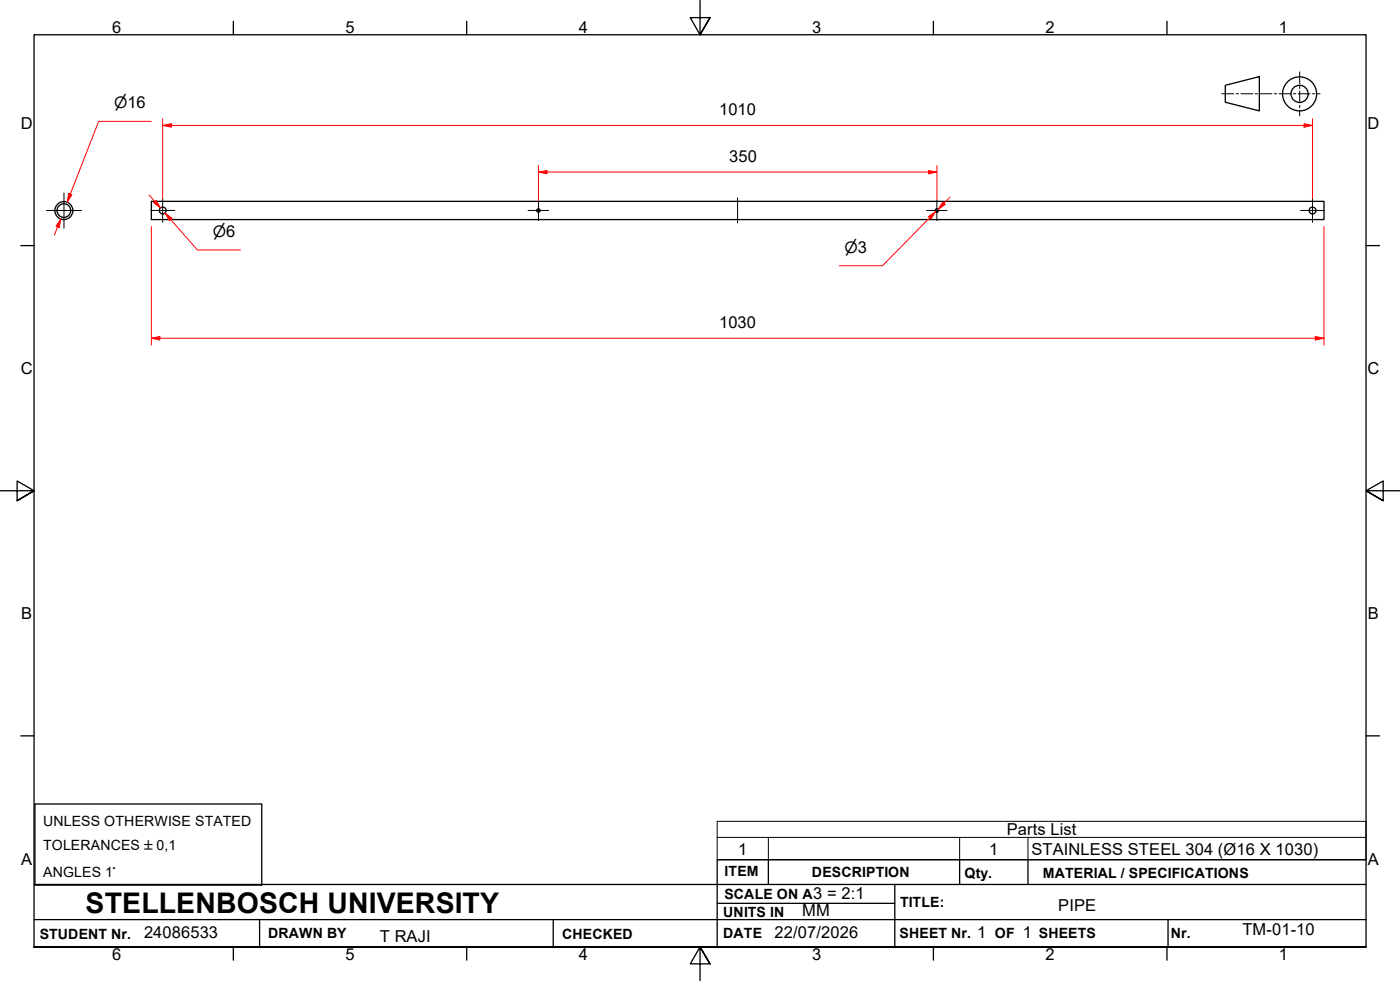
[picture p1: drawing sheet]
<svg xmlns="http://www.w3.org/2000/svg" width="410mm" height="287mm" viewBox="0 0 410 287" stroke-linecap="round" stroke-linejoin="round" font-family="sans-serif">
<!-- layer: Visible Edges(ISO) -->
<g fill="none" stroke="#000" stroke-width=".38">
<path d="M44.3 58.9h343.4v5.4h-343.4z"/>
<circle cx="18.7" cy="61.6" r="2"/>
<circle cx="18.7" cy="61.6" r="2.64"/>
<circle cx="47.6" cy="61.6" r="1"/>
<circle cx="157.6" cy="61.6" r=".5"/>
<circle cx="274.3" cy="61.6" r=".5"/>
<circle cx="384.3" cy="61.6" r="1"/>
</g>
<!-- layer: Symbols(ISO) -->
<path d="M210 245.1v-4.7h190v4.7M210 245.1v6.6h190v-6.6M210 245.1h190M225 245.1v6.6M281 245.1v6.6M301 245.1v6.6" fill="none" stroke="#000" stroke-width=".29"/>
<!-- layer: Border_0 -->
<g fill="none" stroke="#000" stroke-width=".38">
<path d="M68.3 6.2v4M136.7 6.2v4M205 .1v10.1l-2.9-5h5.8l-2.9 5 2.9-5M273.3 6.2v4M341.7 6.2v4M6.1 71.9h3.9M400 71.9h3.9M0 143.7h10l-5-2.9v5.8l5-2.9-5 2.9M410 143.7h-10l5-2.9v5.8l-5-2.9 5 2.9M6.1 215.4h3.9M400 215.4h3.9M10 277.2v-267h390v267h-390h390"/>
<path d="M68.3 277.2v3.9M136.7 277.2v3.9M273.3 277.2v3.9M341.7 277.2v3.9M207.9 282.1l-2.9-4.9 2.9 4.9h-5.8l2.9-4.9v10"/>
</g>
<!-- layer: Sketch Geometry(ISO) -->
<g fill="none" stroke="#000" stroke-width=".38">
<path d="M358.8 25l9.9-2.6v10.1l-9.9-2.6zM10.2 235.3h66.4v23.8h-66.4zM10 258.9h390M225 251.7v7.2M262 258.9v18.3M281 251.7v7.2M301 251.7v7.2M400 251.7h-190v25.5M10 277.2h390M10 269.2h390M76 269.2v8M162 269.2v8"/>
<path d="M210 264.4h52M342 269.2v8"/>
<circle cx="380.5" cy="27.5" r="5"/>
<circle cx="380.5" cy="27.5" r="2.51"/>
</g>
<g fill="none" stroke="#000" stroke-width=".29">
<path d="M357.8 27.4h3.5M361.9 27.4h.7M363.3 27.4h3.5M367.5 27.4h.7M368.9 27.4h3.5M373.1 27.4h.7M374.5 27.4h3.5M378.7 27.4h.7M380.1 27.4h3.5M380.6 21v3.5M380.6 25.2v.7M380.6 26.6v3.5"/>
<path d="M380.6 30.8v.7M380.6 32.2v1.7M384.3 27.4h.7M385.7 27.4h.8"/>
</g>
<!-- layer: Center Mark(ISO) -->
<path d="M18.7 56.5v10.3M47.6 58.1v7M157.7 58.6v6M274.3 58.6v6M384.3 58.1v7M13.6 61.6h10.3M44.1 61.6h7.1M154.6 61.6h6.1M271.3 61.6h6M380.8 61.6h7" fill="none" stroke="#000" stroke-width=".29"/>
<!-- layer: Dimensions(ISO) -->
<path d="M385.1 99h2.6" fill="none" stroke="#f00" stroke-width=".29"/>
<path d="M385.1 98.5l2.6 .5-2.6 .5z" fill="#f00"/>
<path d="M44.3 99h2.5M385.1 98.5l2.6 .5-2.6 .5z" fill="none" stroke="#f00" stroke-width=".29"/>
<path d="M44.3 99l2.5-.5v1z" fill="#f00"/>
<path d="M157.7 50.4h2.4M44.3 66.3v34.7M387.7 66.3v34.7M44.3 99l2.5-.5v1zM46.8 99h338.3" fill="none" stroke="#f00" stroke-width=".29"/>
<!-- layer: Centerline(ISO) -->
<path d="M216 57.9v7.4" fill="none" stroke="#000" stroke-width=".29"/>
<!-- layer: Dimensions(ISO) -->
<path d="M157.7 50.4l2.4-.5v1z" fill="#f00"/>
<path d="M157.7 50.4l2.4-.5v1zM271.8 50.4h2.5" fill="none" stroke="#f00" stroke-width=".29"/>
<path d="M271.8 49.9l2.5 .5-2.5 .5z" fill="#f00"/>
<path d="M47.6 36.7h2.6M157.7 48.4v10.2M160.1 50.4h111.7M271.8 49.9l2.5 .5-2.5 .5zM274.3 48.4v10.2" fill="none" stroke="#f00" stroke-width=".29"/>
<path d="M47.6 36.7l2.6-.5v1z" fill="#f00"/>
<path d="M47.6 36.7l2.6-.5v1zM381.8 36.7h2.5" fill="none" stroke="#f00" stroke-width=".29"/>
<path d="M381.8 36.2l2.5 .5-2.5 .5z" fill="#f00"/>
<path d="M47.6 34.7v23.4M50.2 36.7h331.6M381.8 36.2l2.5 .5-2.5 .5zM384.3 34.7v23.4M20.6 56.8l-.9 2.3" fill="none" stroke="#f00" stroke-width=".29"/>
<path d="M20.1 56.6l1 .4-1.4 2.1z" fill="#f00"/>
<path d="M20.1 56.6l1 .4-1.4 2.1zM17.8 64.1l-1 2.3" fill="none" stroke="#f00" stroke-width=".29"/>
<path d="M17.8 64.1l-.5 2.5-.9-.4z" fill="#f00"/>
<path d="M44.3 35.5h-15.4l-9.2 23.6M16.8 66.4l-.9 2.4M17.8 64.1l-.5 2.5-.9-.4zM48.3 62.4l1.7 1.9" fill="none" stroke="#f00" stroke-width=".29"/>
<path d="M48.3 62.4l2.1 1.5-.8 .7z" fill="#f00"/>
<path d="M45.3 59l1.7 1.8M48.3 62.4l2.1 1.5-.8 .7z" fill="none" stroke="#f00" stroke-width=".29"/>
<path d="M45 59.3l.7-.6 1.3 2.1z" fill="#f00"/>
<path d="M43.7 57.1l1.6 1.9M45 59.3l.7-.6 1.3 2.1zM48.3 62.4l9.5 10.8h12.6M273.9 62l-1.7 1.8" fill="none" stroke="#f00" stroke-width=".29"/>
<path d="M271.8 63.4l2.1-1.4-1.3 2.1z" fill="#f00"/>
<path d="M276.4 59.5l-1.7 1.8M271.8 63.4l2.1-1.4-1.3 2.1z" fill="none" stroke="#f00" stroke-width=".29"/>
<path d="M276 59.1l.8 .7-2.1 1.5z" fill="#f00"/>
<path d="M276 59.1l.8 .7-2.1 1.5zM278.2 57.7l-1.8 1.8M273.9 62l-15.5 15.8h-12.7" fill="none" stroke="#f00" stroke-width=".29"/>
<text font-size="8.3" x="25.1" y="267.2">STELLENBOSCH UNIVERSITY</text>
<g font-size="4.8">
<text x="32.8" y="9.7">6</text>
<text x="101.2" y="9.7">5</text>
<text x="169.5" y="9.7">4</text>
<text x="237.8" y="9.7">3</text>
<text x="306.1" y="9.7">2</text>
<text x="374.5" y="9.7">1</text>
<text x="210.6" y="33.7">1010</text>
<text x="6.1" y="37.8">D</text>
<text x="400.4" y="37.8">D</text>
<text x="213.6" y="47.3">350</text>
<text x="210.6" y="96">1030</text>
<text x="6.1" y="109.6">C</text>
<text x="400.4" y="109.6">C</text>
<text x="6.2" y="181.3">B</text>
<text x="400.5" y="181.3">B</text>
<text x="294.8" y="244.5">Parts List</text>
<text x="216.2" y="250.1">1</text>
<text x="289.6" y="250.1">1</text>
<text x="302" y="250.2">STAINLESS STEEL 304 (Ø16 X 1030)</text>
<text x="6.2" y="253.1">A</text>
<text x="400.5" y="253.1">A</text>
<text x="238.1" y="263.2">3 = 2:1</text>
<text x="234.9" y="268.2">MM</text>
<text x="309.9" y="266.7">PIPE</text>
<text x="42.2" y="274.5">24086533</text>
<text x="111.2" y="275.7">T RAJI</text>
<text x="226.8" y="274.5">22/07/2026</text>
<text x="286.1" y="274.5">1</text>
<text x="299.5" y="274.7">1</text>
<text x="363.8" y="273.6">TM-01-10</text>
<text x="32.8" y="281.1">6</text>
<text x="101.2" y="281.1">5</text>
<text x="169.5" y="281.1">4</text>
<text x="237.8" y="281.1">3</text>
<text x="306.1" y="281.1">2</text>
<text x="374.5" y="281.1">1</text>
</g>
<g font-size="4.6">
<text x="33.4" y="31.6">⌀16</text>
<text x="62.3" y="69.3">⌀6</text>
<text x="247.3" y="73.9">⌀3</text>
</g>
<g font-size="4.1">
<text x="12.6" y="241.7">UNLESS OTHERWISE STATED</text>
<text x="12.6" y="248.7">TOLERANCES ±0,1</text>
<text x="12.6" y="256.8">ANGLES 1°</text>
<text x="212.2" y="256.5">ITEM</text>
<text x="237.7" y="256.7">DESCRIPTION</text>
<text x="282.4" y="256.9">Qty.</text>
<text x="305.4" y="256.9">MATERIAL / SPECIFICATIONS</text>
<text x="212.1" y="263">SCALE ON A</text>
<text x="211.8" y="268.4">UNITS IN</text>
<text x="263.5" y="265.6">TITLE:</text>
<text x="11.6" y="274.8">STUDENT Nr.</text>
<text x="78.5" y="274.6">DRAWN BY</text>
<text x="164.6" y="274.8">CHECKED</text>
<text x="211.8" y="274.6">DATE</text>
<text x="263.4" y="274.6">SHEET Nr.</text>
<text x="291.3" y="274.6">OF</text>
<text x="304.2" y="274.6">SHEETS</text>
<text x="342.8" y="274.5">Nr.</text>
</g>
</svg>
